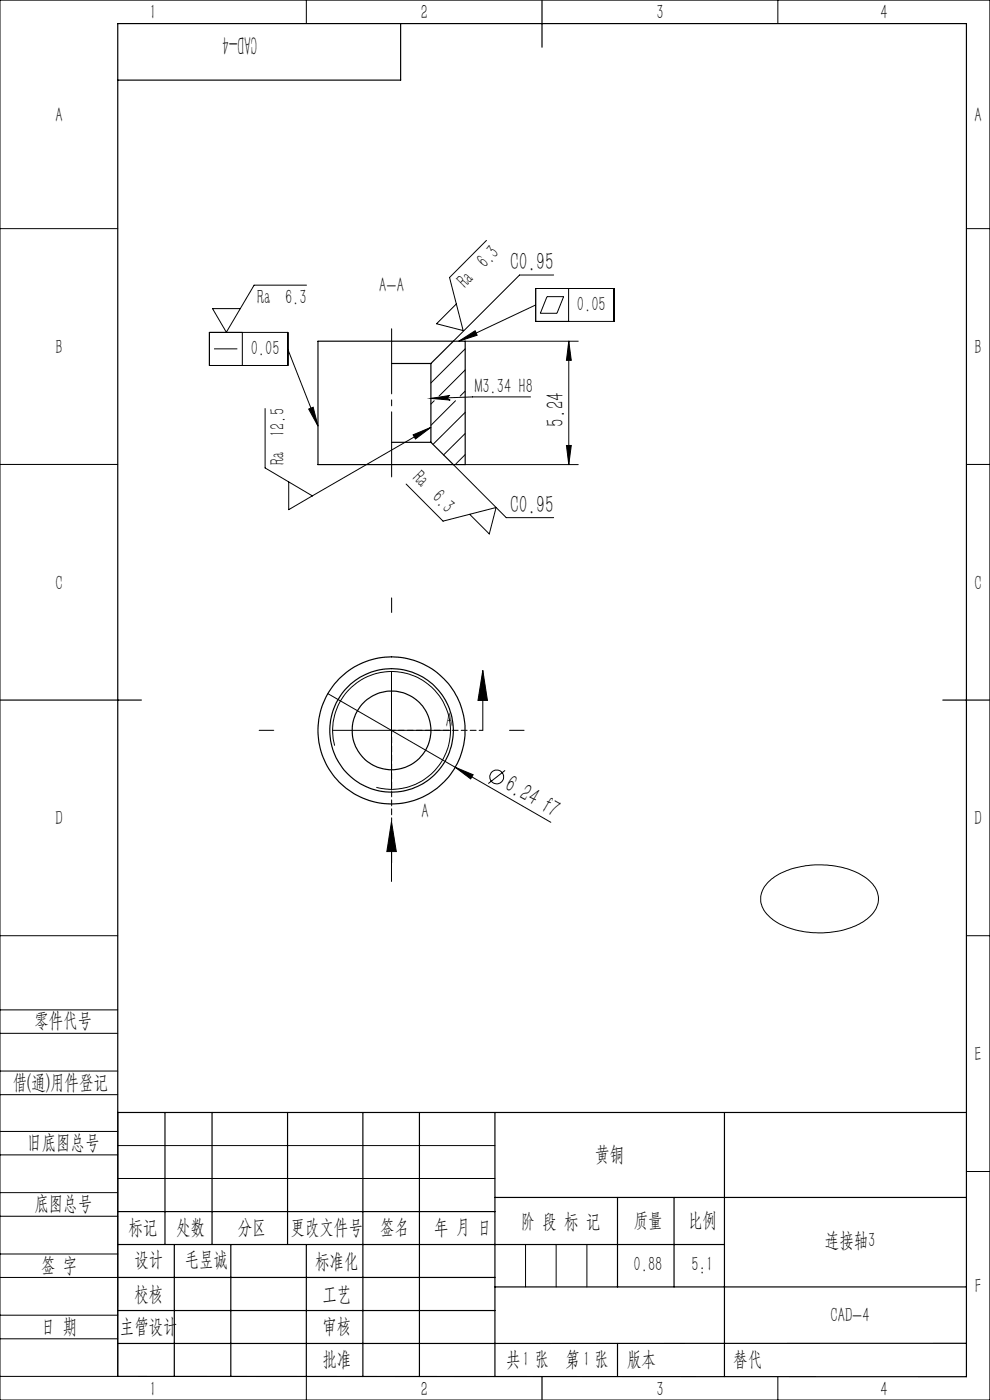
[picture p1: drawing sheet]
<svg xmlns="http://www.w3.org/2000/svg" width="210mm" height="297mm" viewBox="0 0 210 297" stroke-linecap="round" stroke-linejoin="round" font-family="sans-serif">
<g fill="none" stroke="#000" stroke-width=".21">
<path d="M0 0h210v297h-210zM65 0v5M165 0v5M0 48.5h25M103.2 51l-7.8 7.9 2.8 11.2-5.6-1.4 4.2-4.2M117.4 58.3h-7.2l-14 14.1M205 48.5h5M44.4 70.5h16.6v7h-16.6zM45.4 74h4.9M51.4 70.5v7M61 74l6.5 16.4M65 60.5h-11.1l-5.9 10-2.9-5h5.9"/>
<path d="M97.3 72.4l3.5-2.2 .4 .9zM98.7 72.4h24M98.7 74l-7.3 7.2M98.7 78.5l-5.6 5.5M113.6 61.2h16.6v7h-16.6zM113.6 64.7l-16.3 7.7M116 62.9h3.6l-1.5 3.6h-3.5zM120.6 61.2v7M120.6 72.4l.6 4h-1zM120.7 72.4v26.2M0 98.5h25M56.2 86.7v12.6l10.1 5.9"/>
<path d="M65.5 86.8l.9-.4 1.1 4zM87.6 92.2l3.8-1.5-3.3 2.4zM91.4 84.5l4.1-.6a.49 .49 0 0 0-.5 .5 .49 .49 0 0 0 .5 .5zM91.4 90.7l-25.1 14.5M92.1 85l-.7 .7M96.2 98.6l11.2 11.2h10M96.6 85l-5.2 5.2M98.7 98.6h24M98.7 83l-1.1 1M98.7 87.5l-6.8 6.8M98.7 92l-4.6 4.5M98.7 96.4l-2 2"/>
<path d="M112.5 84.2h-12.3l-8.8 .3M120.2 94.5h1l-.6 4.1zM205 98.5h5M61.2 102.2v5.9l5.1-2.9M86.1 102.7l7.9 7.9 11.2-2.9-1.4 5.6-4.2-4.2M69.5 147.1l47.3 27.3M70.6 154.9h25M71 158.2a12.5 12.5 0 0 1 11-15.7 12.5 12.5 0 0 1 13.5 13.5 12.5 12.5 0 0 1-15.7 11M83 142.4v25.1M102.4 142.2l1 6.4h-2zM102.4 142.2v12.7M83 174.3l1.1 6.4h-2z"/>
<path d="M83 174.3v12.7M96.6 162.8l3.8 1.6-.6 .8zM107.1 163.4l-3.5 2.8M0 198.5h25M162.8 187.3a15.6 15.6 0 0 1 11.1-3.8 15.3 15.3 0 0 1 11 3.8 4.8 4.8 0 0 1-.7 7.4 17.7 17.7 0 0 1-13.6 3 12.7 12.7 0 0 1-8.4-4.3 4.6 4.6 0 0 1 .6-6.1zM205 198.5h5M0 214.2h25M0 219.2h25M0 232.2h25M0 227.2h25M25 236v56h-25M0 245h25"/>
<path d="M0 240h25M0 258h25M0 253h25M25 243h80M25 250h80M205 248.5h5M0 271h25M0 266h25M0 279h25M111.5 264v9M118 264v9M124.5 264v9"/>
<path d="M0 284h25M65 292.1v4.9M153.7 292h.1M165 292v5"/>
<circle cx="105.4" cy="164.8" r="1.47"/>
</g>
<path d="M83.1 154.9h19.3M83.1 154.9v19.4" fill="none" stroke="#000" stroke-width=".21" stroke-dasharray="1.3 .6" stroke-dashoffset=".5"/>
<path d="M83.1 101.2v-31.5" fill="none" stroke="#000" stroke-width=".21" stroke-dasharray="30.5 1.3 1.3 1.3" stroke-dashoffset="16.7"/>
<g fill="none" stroke="#000" stroke-width=".25">
<path d="M85 5v12h-60M115 0v10M83 77.1h8.4M91.4 77.1v16.7M96.2 72.4h-28.7v26.2h28.7M96.2 72.4h2.5v26.2h-2.5M96.2 72.4l-4.8 4.7M83 93.8h8.4M91.4 93.8l4.8 4.8M0 148.5h30M200 148.5h10M25 236h180"/>
<path d="M35 236v28M45 236v28M61 236v28M77 236v56M89 236v56M105 236v56M153.7 236v56M25 257h80M105 254h100M131 254v19M143 254v19M25 264h128.7"/>
<path d="M25 271h80M25 278h80M37 264v28M49 264v28M65 264.1v28M105 273h100M25 292l180 .1v-287.1h-180v287M115 292v5M131 285v7M205 285h-180"/>
<circle cx="83" cy="154.9" r="15.6"/>
<circle cx="83.1" cy="155" r="8.3"/>
<circle cx="83.1" cy="154.9" r="13.1"/>
</g>
<path d="M83.1 129.9v-3.1M58.1 154.9h-3.1M108.1 154.9h3.1M83.1 179.9v3.1" fill="none" stroke="#000" stroke-width=".21" stroke-dasharray="30.5 1.3 1.3 1.3"/>
<g fill="#000">
<path d="M87.6 92.2l3.8-1.5-3.3 2.4zM96.6 162.8l3.8 1.6-.6 .8z"/>
<path d="M120.6 72.4l.6 4h-1zM120.2 94.5h1l-.6 4.1z"/>
<path d="M91.4 84.5l4.1-.6a.49 .49 0 0 0-.5 .5 .49 .49 0 0 0 .5 .5zM65.5 86.8l.9-.4 1.1 4zM97.3 72.4l3.5-2.2 .4 .9z"/>
<path d="M102.4 142.2l1 6.4h-2zM83 174.3l1.1 6.4h-2z"/>
</g>
<text font-size="5.6" x="54.6" y="7.6" transform="rotate(-180 54.6 7.6)">CAD-4</text>
<g font-size="5.3">
<text x="108.2" y="57.3">C0.95</text>
<text x="119.6" y="90.6" transform="rotate(-90 119.6 90.6)">5.24</text>
<text x="108.2" y="108.7">C0.95</text>
<text x="106.7" y="167.4" transform="rotate(30 106.7 167.4)">6.24 f7</text>
</g>
<g font-size="4.4">
<text x="31.7" y="4.1">1</text>
<text x="89.2" y="4.1">2</text>
<text x="139.2" y="4.1">3</text>
<text x="186.7" y="4.1">4</text>
<text x="11.7" y="25.9">A</text>
<text x="206.7" y="25.9">A</text>
<text x="54.6" y="64.6">Ra 6.3</text>
<text x="80.5" y="62">A-A</text>
<text x="98.7" y="61.3" transform="rotate(-45 98.7 61.3)">Ra 6.3</text>
<text x="122.4" y="66">0.05</text>
<text x="11.7" y="75.1">B</text>
<text x="53.2" y="75.3">0.05</text>
<text x="206.7" y="75.1">B</text>
<text x="100.7" y="83.3">M3.34 H8</text>
<text x="60.4" y="92.7" transform="rotate(-90 60.4 92.7)">12.5</text>
<text x="60.4" y="98.6" transform="rotate(-90 60.4 98.6)">Ra</text>
<text x="87.3" y="101.6" transform="rotate(45 87.3 101.6)">Ra 6.3</text>
<text x="11.7" y="125.1">C</text>
<text x="206.7" y="125.1">C</text>
<text x="94.6" y="154.3">A</text>
<text x="89.4" y="173.6">A</text>
<text x="11.7" y="175.1">D</text>
<text x="206.7" y="175.1">D</text>
<text x="7.3" y="217.9">零件代号</text>
<text x="206.7" y="225.1">E</text>
<text x="2.7" y="231">借(通)用件登记</text>
<text x="5.8" y="243.7">旧底图总号</text>
<text x="126.3" y="246.2">黄铜</text>
<text x="7.3" y="256.8">底图总号</text>
<text x="27.2" y="261.9">标记</text>
<text x="37.4" y="261.9">处数</text>
<text x="50.5" y="261.9">分区</text>
<text x="61.7" y="261.9">更改文件号</text>
<text x="80.6" y="261.9">签名</text>
<text x="92.1" y="261.9">年 月 日</text>
<text x="110.5" y="260.4">阶 段 标 记</text>
<text x="134.4" y="260.4">质量</text>
<text x="145.9" y="260.4">比例</text>
<text x="8.7" y="269.8">签 字</text>
<text x="28.5" y="268.7">设计</text>
<text x="39.2" y="268.7">毛昱诚</text>
<text x="66.9" y="269">标准化</text>
<text x="134.4" y="269.7">0.88</text>
<text x="146.7" y="269.7">5:1</text>
<text x="175" y="264.6">连接轴3</text>
<text x="28.5" y="275.9">校核</text>
<text x="68.4" y="275.9">工艺</text>
<text x="206.8" y="274.4">F</text>
<text x="176.2" y="280.6">CAD-4</text>
<text x="8.7" y="282.9">日 期</text>
<text x="25.4" y="282.9">主管设计</text>
<text x="68.4" y="282.8">审核</text>
<text x="68.4" y="289.9">批准</text>
<text x="107.4" y="289.9">共 张</text>
<text x="110.8" y="289.9">1</text>
<text x="120" y="289.9">第 张</text>
<text x="123.7" y="289.9">1</text>
<text x="133" y="289.9">版本</text>
<text x="155.6" y="289.9">替代</text>
<text x="31.7" y="296.1">1</text>
<text x="89.2" y="296.1">2</text>
<text x="139.2" y="296.1">3</text>
<text x="186.7" y="296.1">4</text>
</g>
</svg>
